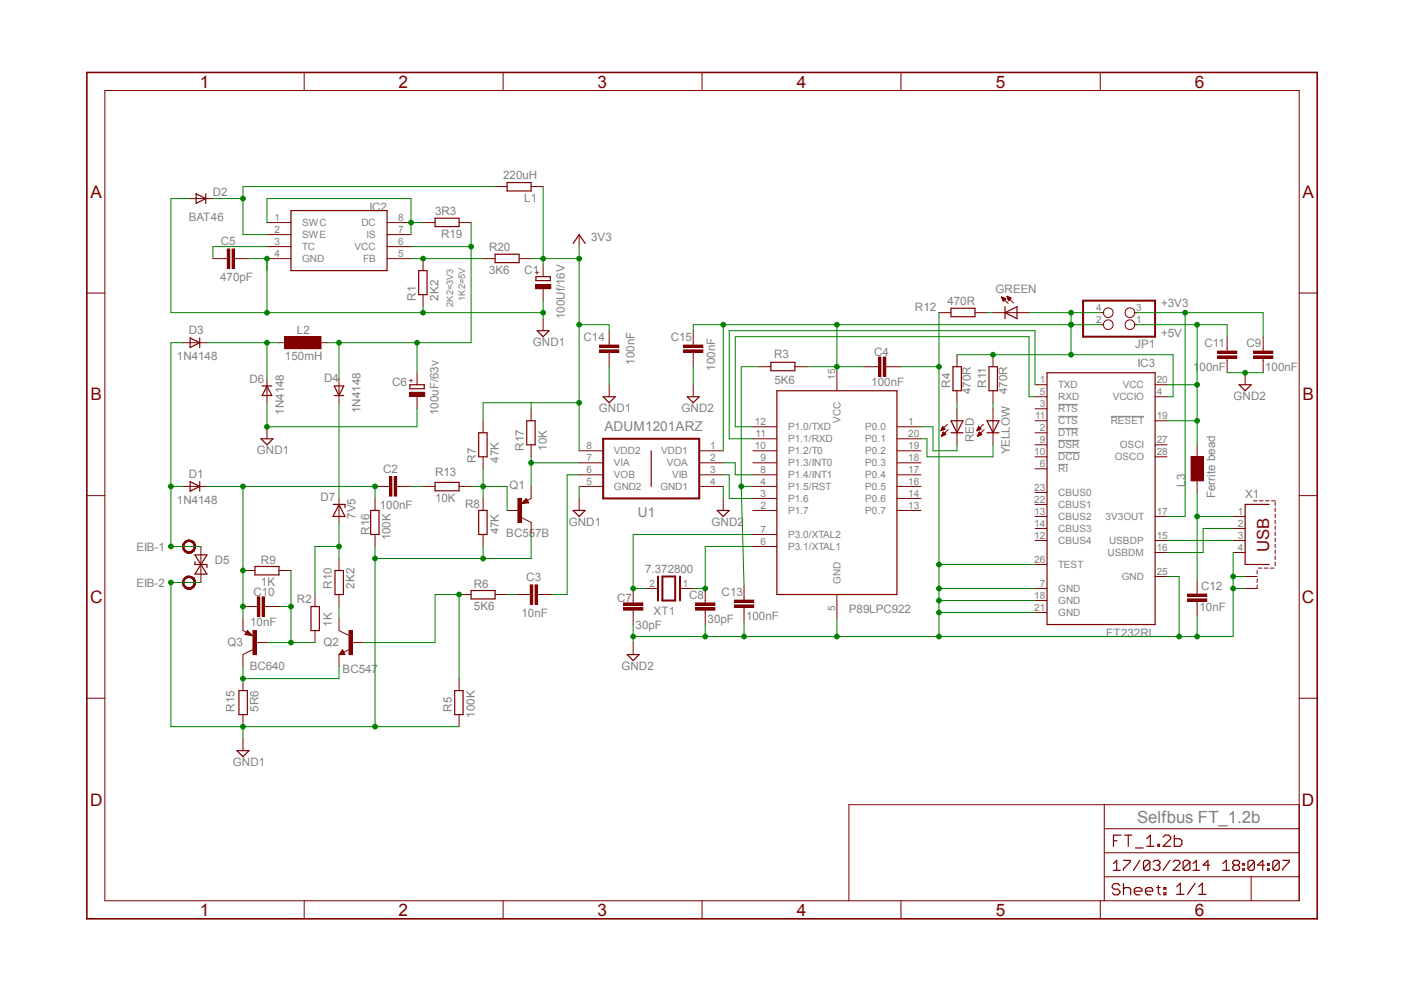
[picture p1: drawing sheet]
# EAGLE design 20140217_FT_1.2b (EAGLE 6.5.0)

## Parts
C1  100Uf/16V  CPOL-EUE2.5-6  [E2,5-6]
C2  100nF  C-EUC0805  [C0805]
C3  10nF  C-EUC0805  [C0805]
C4  100nF  C-EUC0805  [C0805]
C5  470pF  C-EUC0805  [C0805]
C6  100uF/63v  CPOL-EUE5-8.5  [E5-8,5]
C7  30pF  C-EUC0805  [C0805]
C8  30pF  C-EUC0805  [C0805]
C9  100nF  C-EUC0805  [C0805]
C10  10nF  C-EUC0805  [C0805]
C11  100nF  C-EUC0805  [C0805]
C12  10nF  C-EUC0805  [C0805]
C13  100nF  C-EUC0805  [C0805]
C14  100nF  C-EUC0805  [C0805]
C15  100nF  C-EUC0805  [C0805]
D1  1N4148  LL4148  [SOD80_DO213AA_MINIMELF]
D2  BAT46  LL4148  [SOD80_DO213AA_MINIMELF]
D3  1N4148  LL4148  [SOD80_DO213AA_MINIMELF]
D4  1N4148  LL4148  [SOD80_DO213AA_MINIMELF]
D5  SMAJ43CA  [SMA]
D6  1N4148  LL4148  [SOD80_DO213AA_MINIMELF]
D7  7V5  ZENER-DIODESOD80C  [SOD80C]
EIB  MKDSN1,5/2-5,08  [MKDSN1,5/2-5,08]
GREEN  LED3MM  [LED3MM]
IC1  89LPC922  [DIL20]
IC2  MC34063AP  [DIL08]
IC3  FT232RL  [SSOP28]
JP1  PINHD-2X2  [2X02]
L1  220uH  R-EU_0207/10  [0207/10]
L2  150mH  SD12-1000  [SD12_1000]
L3  Ferrite bead  WE-CBF_0805  [0805]
Q1  BC557B  BC557  [TO92-EBC]
Q2  BC547  BC548  [TO92-EBC]
Q3  BC640  [TO92-BCE]
R1  2K2  R-EU_R0805  [R0805]
R2  1K  R-EU_R0805  [R0805]
R3  5K6  R-EU_R0805  [R0805]
R4  470R  R-EU_R0805  [R0805]
R5  100K  R-EU_R0805  [R0805]
R6  5K6  R-EU_R0805  [R0805]
R7  47K  R-EU_R0805  [R0805]
R8  47K  R-EU_R0805  [R0805]
R9  1K  R-EU_R0805  [R0805]
R10  2K2  R-EU_R0805  [R0805]
R11  470R  R-EU_R0805  [R0805]
R12  470R  R-EU_R0805  [R0805]
R13  10K  R-EU_R0805  [R0805]
R15  5R6  R-EU_0204/7  [0204/7]
R16  100K  R-EU_R0805  [R0805]
R17  10K  R-EU_R0805  [R0805]
R19  3R3  R-EU_R0805  [R0805]
R20  3K6  R-EU_R0805  [R0805]
RED  LED3MM  [LED3MM]
U1  ADUM1201ARZ  [SOIC127P600X175-8N]
X1  PN61729-S  [PN61729-S]
XT1  7.372800  XTAL/S  [QS]
YELLOW  LED3MM  [LED3MM]

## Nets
DRAIN: C2.1 C10.1 D1.C Q3.E R9.1 R16.2
N$1: C3.1 R6.2
N$2: C2.2 R13.1
N$3: IC2.5(FB) R1.2 R20.1
N$4: IC2.1(SWC) IC2.7(IS) IC2.8(DC) R19.1
N$5: C3.2 U1.6(VOB)
N$6: Q2.C R10.1
N$7: Q2.E Q3.C R15.2
N$8: D3.C D6.C L2.1
N$9: D4.C D7.C
N$12: Q2.B R5.1 R6.1
N$13: C5.1 IC2.3(TC)
N$14: Q1.B R7.1 R8.2 R13.2
N$16: D1.A D3.A D5.2 EIB.1
N$18: C4.2 C15.2 GREEN.A IC1.15(VCC) IC3.4(VCCIO) JP1.2 JP1.4 R3.1 R4.1 R11.1 U1.1(VDD1)
N$19: C8.2 IC1.6(P3.1/XTAL1) XT1.1
N$20: IC1.11(P1.1/RXD) IC3.1(TXD)
N$21: C13.2 IC1.4(P1.5/RST) R3.2
N$22: IC1.12(P1.0/TXD) IC3.5(RXD)
N$23: R4.2 RED.A
N$24: R11.2 YELLOW.A
N$25: IC1.20(P0.1) YELLOW.K(C)
N$26: IC1.1(P0.0) RED.K(C)
N$27: C11.1 IC3.19(!RESET) IC3.20(VCC) JP1.1 L3.2
N$28: IC3.15(USBDP) X1.3
N$29: IC3.16(USBDM) X1.2
N$30: C9.1 IC3.17(3V3OUT) JP1.3
N$33: C12.1 L3.1 X1.1
N$35: GREEN.K(C) R12.1
N$43: C6.+ D4.A IC2.6(VCC) L2.2 R19.2
N$46: IC1.8(P1.4/INT1) U1.2(VOA)
N$50: R7.2 R17.2
N$52: D2.C IC2.2(SWE) L1.2
N$58: IC1.3(P1.6) U1.3(VIB)
N$62: C1.- C5.2 C6.- C14.1 D2.A D5.1 D6.A EIB.2 IC2.4(GND) Q1.C R1.1 R5.2 R8.1 R15.1 R16.1 U1.5(GND2) ; supply symbol labelled GND1
N$65: C4.1 C7.1 C8.1 C9.2 C11.2 C12.2 C13.1 C15.1 IC1.5(GND) IC3.7(GND) IC3.18(GND) IC3.21(GND) IC3.25(GND) IC3.26(TEST) R12.2 U1.4(GND1) X1.4 X1.S1 X1.S2 ; supply symbol labelled GND2
N$77: C1.+ C14.2 L1.1 R20.2 U1.8(VDD2) ; supply symbol labelled 3V3
N$93: C10.2 Q3.B R2.2 R9.2
N$98: Q1.E R17.1 U1.7(VIA)
N$104: C7.2 IC1.7(P3.0/XTAL2) XT1.2
REF: D7.A R2.1 R10.2
Unconnected: IC1.2(P1.7) IC1.9(P1.3/INT0) IC1.10(P1.2/T0) IC1.13(P0.7) IC1.14(P0.6) IC1.16(P0.5) IC1.17(P0.4) IC1.18(P0.3) IC1.19(P0.2) IC3.2(!DTR) IC3.3(!RTS) IC3.6(!RI) IC3.9(!DSR) IC3.10(!DCD) IC3.11(!CTS) IC3.12(CBUS4) IC3.13(CBUS2) IC3.14(CBUS3) IC3.22(CBUS1) IC3.23(CBUS0) IC3.27(OSCI) IC3.28(OSCO)

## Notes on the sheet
- 1K2=5V
- 2K2=3V3 | +3V3
- +5V
- P89LPC922
- Selfbus FT_1.2b

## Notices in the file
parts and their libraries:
wuerth-elektronik: Copyright: Würth Elektronik eiSos
